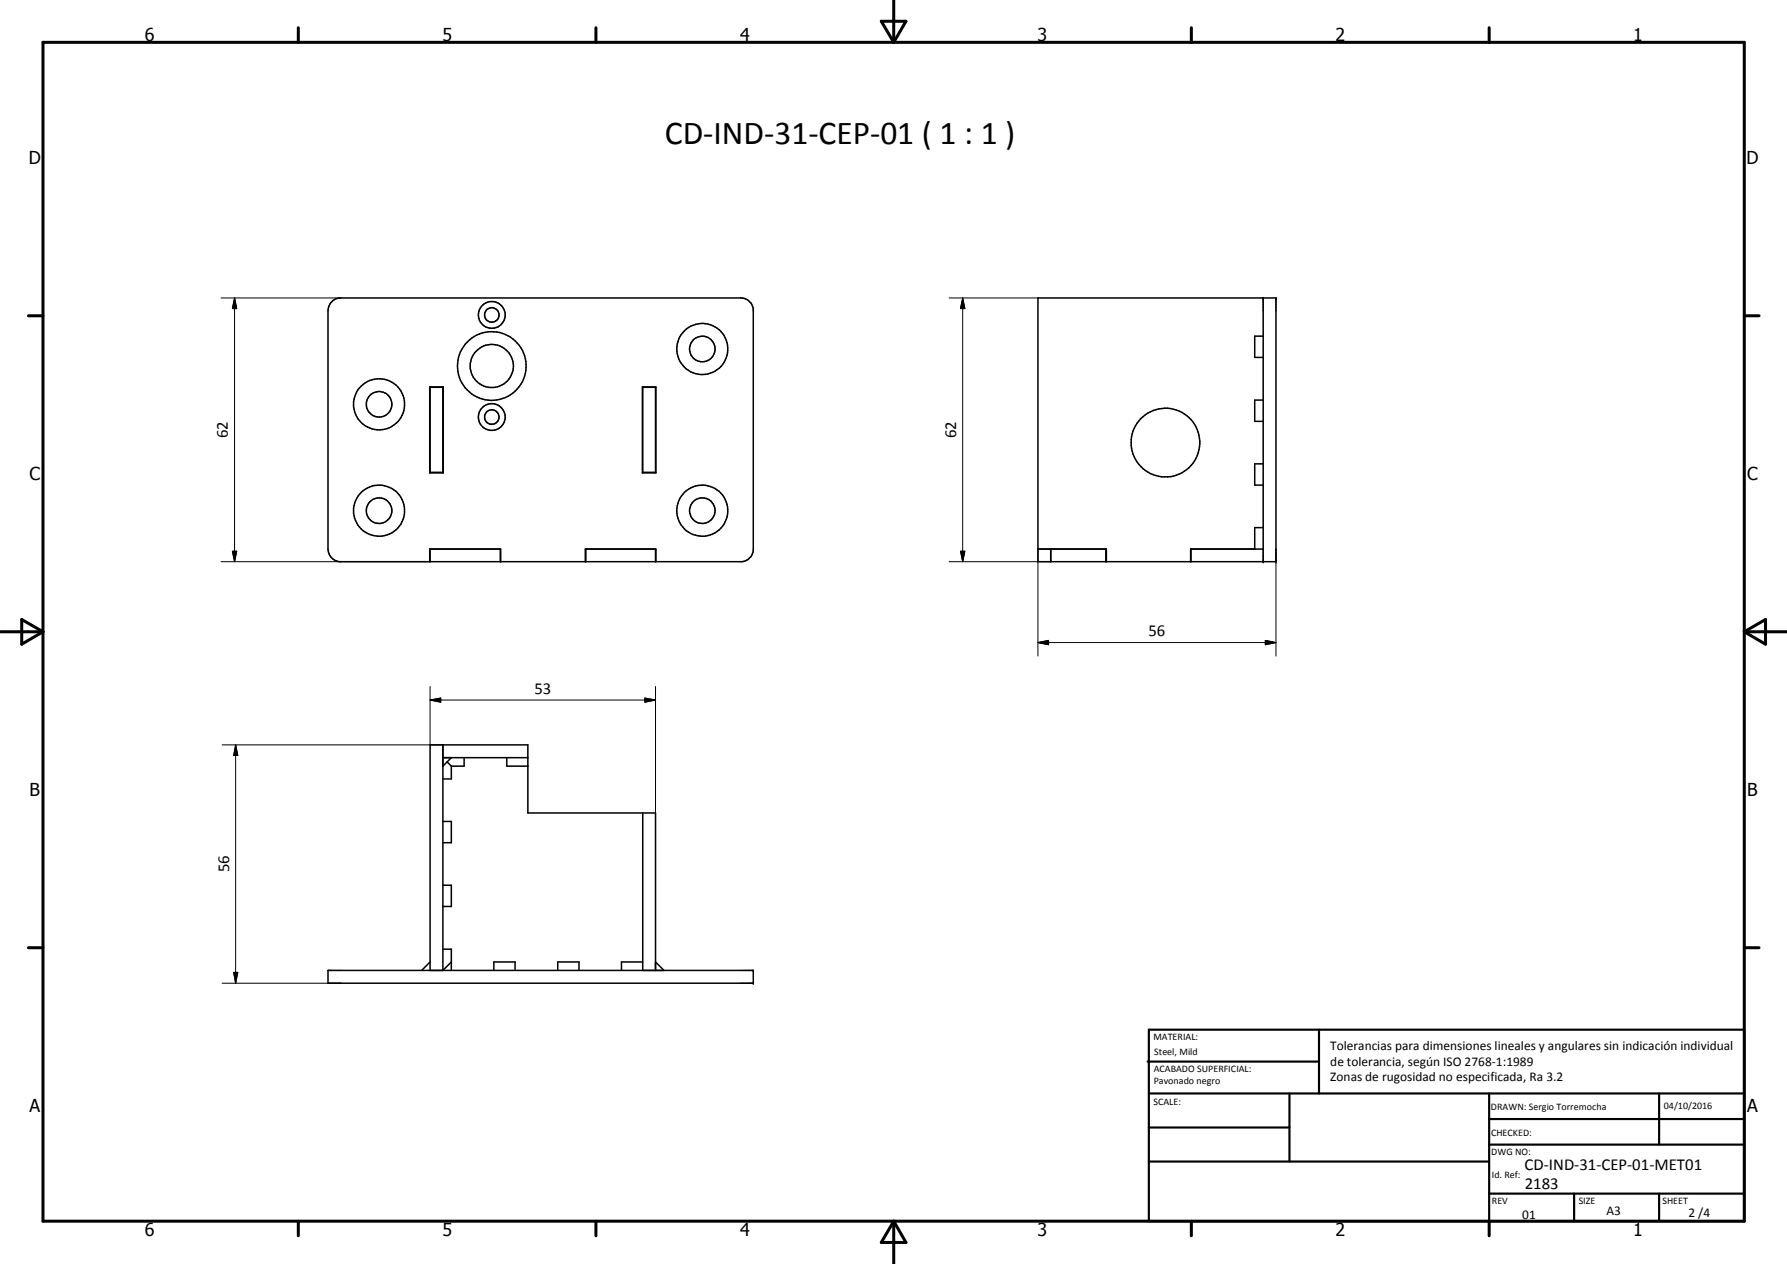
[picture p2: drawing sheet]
<svg xmlns="http://www.w3.org/2000/svg" width="420mm" height="297mm" viewBox="0 0 420 297" stroke-linecap="round" stroke-linejoin="round" font-family="sans-serif">
<g fill="none" stroke="#000" stroke-width=".35">
<path d="M244 70h56v62h-56zM297 70v62M297 79h-2v5h2M101 90.9h3.2v20.2h-3.2zM101.1 91h3M101.1 90.9v20.2M104.1 90.9v20.2M151 90.9h3.2v20.2h-3.2zM151.1 91h3M151.1 90.9v20.2M154.1 90.9v20.2M297 94h-2v5h2"/>
<path d="M101.1 111h3M151.1 111h3M297 109h-2v5h2M101.1 129v3h53v-3M117.6 129v3M117.7 132v-3h-16.7v3h-21.3a3 3 0 0 1-2.6-3v-56a3 3 0 0 1 2.6-3h94.8a3.2 3.2 0 0 1 2.6 2.6v56.8a3.2 3.2 0 0 1-2.6 2.6h-20.3v-3h-16.6v3M137.7 129v3M244 129h16.1v3M247 129v3M260 129v3M280 129v3M297 129h-17.1v3"/>
<path d="M297 124h-2v5M104.1 175v53l2-1.9M104.1 178.1h20M105.1 179l1 1M106.1 178.1l-2 1.9M109.1 178.1v1.9h-3M119.2 178.1v1.9h4.9M104.1 193h2v5h-2M106.1 180v3h-2M151.1 191.1v36.9M104.1 208h2v5h-2M77.1 228h100v3.1h-100z"/>
<path d="M101.1 228v-53h23v16.1h30v36.9M101.1 226.1l-2 1.9M104.1 223.1h2v4.9M116.1 228v-1.9h5v1.9M131.1 228v-1.9h5v1.9M151.1 226.1h-5v1.9M154.1 226.1l2 1.9"/>
<circle cx="115.6" cy="74" r="1.71"/>
<circle cx="115.6" cy="74" r="3.2"/>
<circle cx="89.1" cy="95" r="6"/>
<circle cx="89.1" cy="95" r="3"/>
<circle cx="115.6" cy="86" r="5.1"/>
<circle cx="115.6" cy="86" r="8.1"/>
<circle cx="115.6" cy="98" r="3.1"/>
<circle cx="115.6" cy="98" r="1.71"/>
<circle cx="165.1" cy="82" r="6"/>
<circle cx="165.1" cy="82" r="3"/>
<circle cx="89.1" cy="120" r="6"/>
<circle cx="274" cy="104" r="8.1"/>
<circle cx="89.1" cy="120" r="3"/>
<circle cx="165.1" cy="120" r="6"/>
<circle cx="165.1" cy="120" r="3"/>
</g>
<g fill="#000">
<circle cx="297" cy="70" r=".18"/>
<circle cx="300" cy="70" r=".18"/>
<circle cx="297" cy="132" r=".18"/>
<circle cx="300" cy="132" r=".18"/>
<circle cx="177.1" cy="228" r=".18"/>
<circle cx="177.1" cy="231.1" r=".18"/>
</g>
<g fill="none" stroke="#000" stroke-width=".71">
<path d="M10.1 9.9h400v277.1h-400zM70.1 6.5v3.4M140.1 6.5v3.4M207.2 5h5.8l-2.9 4.9zM210.1 0v9.9M280.1 6.5v3.4M350.1 6.5v3.4M6.7 74.2h3.4M410.1 74.2h3.5M.1 148.5h10M5.1 145.6l5 2.9-5 2.9zM410.1 148.5h10"/>
<path d="M410.1 148.5l5-2.9v5.8zM6.7 222.7h3.4M410.1 222.7h3.5M70.1 287v3.4M140.1 287v3.4M210.1 287v10M210.1 287l2.9 5h-5.8zM280.1 287v3.4M350.1 287v3.4"/>
</g>
<g fill="none" stroke="#000" stroke-width=".51">
<path d="M269.8 249.5h40.3M270.1 242h140v45h-140zM270.1 257h140M303.2 257v16M310.1 242v15M350.1 257v30M390.1 257v12M270.1 265h33.1M270.1 273h80M350.1 269h60M350.1 263h60M350.1 280.5h60"/>
<path d="M370.1 280.5v6.5M390.1 280.5v6.5"/>
</g>
<g fill="none" stroke="#000" stroke-width=".24">
<path d="M52 70h28.1M55.1 70l.6 2.5h-1.1zM55.1 70v62M223.2 70h20.8M226.3 70l.6 2.5h-1.1zM226.3 70v62M52 132h49.1M54.6 129.5h1.1l-.6 2.5zM223.2 132h23.8M225.8 129.5h1.1l-.6 2.5zM244 129v25.2M300 129v25.2"/>
<path d="M244 151l2.5-.5v1zM244 151h56M297.5 150.5l2.5 .5-2.5 .5zM52.2 175h51.9M55.4 175l.5 2.5h-1zM55.4 175v56.1M101.1 164.5l2.5-.5v1zM101.1 164.5h53M101.1 161.3v13.7M151.6 164l2.5 .5-2.5 .5zM154.1 161.3v29.8M52.2 231.1h27.9"/>
<path d="M54.9 228.5h1l-.5 2.6z"/>
</g>
<path d="M55.1 70l.6 2.5h-1.1zM226.3 70l.6 2.5h-1.1zM54.6 129.5h1.1l-.6 2.5zM225.8 129.5h1.1l-.6 2.5zM244 151l2.5-.5v1zM297.5 150.5l2.5 .5-2.5 .5zM55.4 175l.5 2.5h-1zM101.1 164.5l2.5-.5v1zM151.6 164l2.5 .5-2.5 .5zM54.9 228.5h1l-.5 2.6z" fill="#000"/>
<text font-size="7.9" x="156.3" y="33.9">CD-IND-31-CEP-01 ( 1 : 1 )</text>
<g font-size="4.2">
<text x="34" y="9.6">6</text>
<text x="104" y="9.6">5</text>
<text x="174" y="9.6">4</text>
<text x="244" y="9.6">3</text>
<text x="314" y="9.6">2</text>
<text x="384" y="9.6">1</text>
<text x="6.8" y="38.7">D</text>
<text x="410.6" y="38.7">D</text>
<text x="7" y="112.9">C</text>
<text x="410.8" y="112.9">C</text>
<text x="7" y="187.1">B</text>
<text x="410.8" y="187.1">B</text>
<text x="7" y="261.4">A</text>
<text x="410.8" y="261.4">A</text>
<text x="34" y="290.4">6</text>
<text x="104" y="290.4">5</text>
<text x="174" y="290.4">4</text>
<text x="244" y="290.4">3</text>
<text x="314" y="290.4">2</text>
<text x="384" y="290.4">1</text>
</g>
<g font-size="3.9">
<text x="53.6" y="103" transform="rotate(-90 53.6 103)">62</text>
<text x="224.8" y="103" transform="rotate(-90 224.8 103)">62</text>
<text x="270" y="149.5">56</text>
<text x="125.7" y="163">53</text>
<text x="53.9" y="205" transform="rotate(-90 53.9 205)">56</text>
<text x="358.5" y="275">CD-IND-31-CEP-01-MET01</text>
<text x="358.5" y="279.4">2183</text>
</g>
<g font-size="3.1">
<text x="312.7" y="246.8">Tolerancias para dimensiones lineales y angulares sin indicación individual</text>
<text x="312.7" y="250.4">de tolerancia, según ISO 2768-1:1989</text>
<text x="312.7" y="254">Zonas de rugosidad no especificada, Ra 3.2</text>
<text x="357.9" y="286.4">01</text>
<text x="377.7" y="285.6">A3</text>
<text x="397" y="285.9">2 /4</text>
</g>
<g font-size="2.4">
<text x="271.2" y="244.4">MATERIAL:</text>
<text x="271.3" y="252">ACABADO SUPERFICIAL:</text>
<text x="271.4" y="247.9">Steel, Mild</text>
<text x="271.3" y="254.6">Pavonado negro</text>
<text x="271.2" y="259.7">SCALE:</text>
<text x="350.6" y="260.8">DRAWN: Sergio Torremocha</text>
<text x="391.2" y="260.6">04/10/2016</text>
<text x="350.6" y="267">CHECKED:</text>
<text x="350.6" y="271.4">DWG NO:</text>
<text x="350.8" y="276.9">Id. Ref:</text>
<text x="350.8" y="282.8">REV</text>
<text x="371.2" y="282.9">SIZE</text>
<text x="390.9" y="282.9">SHEET</text>
</g>
</svg>
